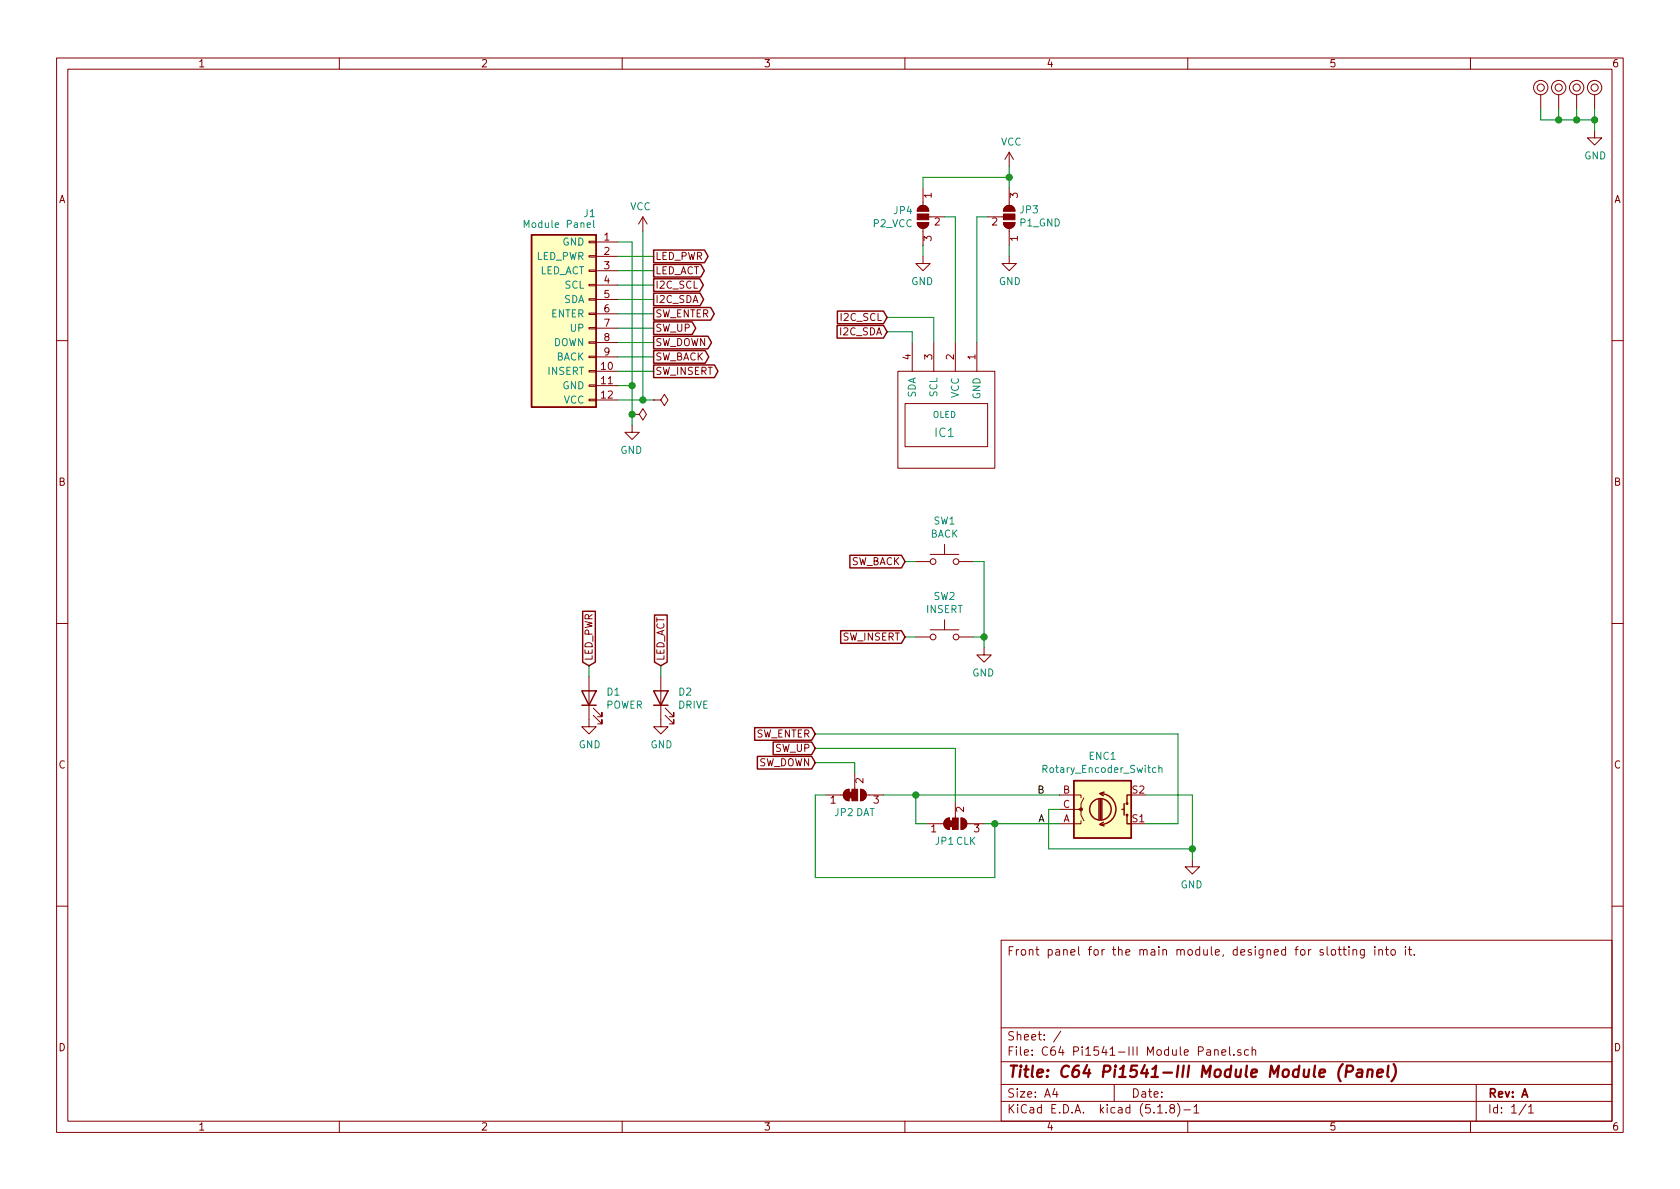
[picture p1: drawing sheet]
EESchema Schematic File Version 4
EELAYER 30 0
EELAYER END
$Descr A4 11693 8268
encoding utf-8
Sheet 1 1
Title "C64 Pi1541-III Module Module (Panel)"
Date ""
Rev "A"
Comp ""
Comment1 ""
Comment2 ""
Comment3 ""
Comment4 "Front panel for the main module, designed for slotting into it."
$EndDescr
$Comp
L mounting:Mounting_Pin M1
U 1 1
P 10725 600
F 0 "M1" H 10725 700 50  0001 C CNN
F 1 "Mounting_Pin" H 10725 525 50  0001 C CNN
F 2 "mounting:M3_pin" H 10725 600 50  0001 C CNN
F 3 "~" H 10725 600 50  0001 C CNN
	1    10725 600 
	1    0    0    -1  
$EndComp
$Comp
L mounting:Mounting_Pin M2
U 1 1
P 10850 600
F 0 "M2" H 10850 700 50  0001 C CNN
F 1 "Mounting_Pin" H 10850 525 50  0001 C CNN
F 2 "mounting:M3_pin" H 10850 600 50  0001 C CNN
F 3 "~" H 10850 600 50  0001 C CNN
	1    10850 600 
	1    0    0    -1  
$EndComp
$Comp
L mounting:Mounting_Pin M3
U 1 1
P 10975 600
F 0 "M3" H 10975 700 50  0001 C CNN
F 1 "Mounting_Pin" H 10975 525 50  0001 C CNN
F 2 "mounting:M3_pin" H 10975 600 50  0001 C CNN
F 3 "~" H 10975 600 50  0001 C CNN
	1    10975 600 
	1    0    0    -1  
$EndComp
$Comp
L mounting:Mounting_Pin M4
U 1 1
P 11100 600
F 0 "M4" H 11100 700 50  0001 C CNN
F 1 "Mounting_Pin" H 11100 525 50  0001 C CNN
F 2 "mounting:M3_pin" H 11100 600 50  0001 C CNN
F 3 "~" H 11100 600 50  0001 C CNN
	1    11100 600 
	1    0    0    -1  
$EndComp
$Comp
L power:GND #PWR0111
U 1 1
P 11100 900
F 0 "#PWR0111" H 11100 650 50  0001 C CNN
F 1 "GND" H 11105 727 50  0000 C CNN
F 2 "" H 11100 900 50  0001 C CNN
F 3 "" H 11100 900 50  0001 C CNN
	1    11100 900 
	1    0    0    -1  
$EndComp
Wire Wire Line
	10725 750  10725 825 
Wire Wire Line
	10725 825  10850 825 
Wire Wire Line
	11100 825  11100 750 
Wire Wire Line
	10850 750  10850 825 
Connection ~ 10850 825 
Wire Wire Line
	10850 825  10975 825 
Wire Wire Line
	10975 750  10975 825 
Connection ~ 10975 825 
Wire Wire Line
	10975 825  11100 825 
Wire Wire Line
	11100 825  11100 900 
Connection ~ 11100 825 
$Comp
L power:GND #PWR02
U 1 1
P 4100 5000
F 0 "#PWR02" H 4100 4750 50  0001 C CNN
F 1 "GND" H 4105 4827 50  0000 C CNN
F 2 "" H 4100 5000 50  0001 C CNN
F 3 "" H 4100 5000 50  0001 C CNN
	1    4100 5000
	1    0    0    -1  
$EndComp
$Comp
L Device:LED D1
U 1 1
P 4100 4850
F 0 "D1" V 4139 4732 50  0000 R CNN
F 1 "POWER" V 4048 4732 50  0000 R CNN
F 2 "LED_THT:LED_Rectangular_W3.0mm_H2.0mm" H 4100 4850 50  0001 C CNN
F 3 "~" H 4100 4850 50  0001 C CNN
	1    4100 4850
	0    -1   -1   0   
$EndComp
$Comp
L power:VCC #PWR0106
U 1 1
P 7025 1150
F 0 "#PWR0106" H 7025 1000 50  0001 C CNN
F 1 "VCC" H 7040 1323 50  0000 C CNN
F 2 "" H 7025 1150 50  0001 C CNN
F 3 "" H 7025 1150 50  0001 C CNN
	1    7025 1150
	1    0    0    -1  
$EndComp
$Comp
L power:GND #PWR0105
U 1 1
P 6850 4500
F 0 "#PWR0105" H 6850 4250 50  0001 C CNN
F 1 "GND" H 6855 4327 50  0000 C CNN
F 2 "" H 6850 4500 50  0001 C CNN
F 3 "" H 6850 4500 50  0001 C CNN
	1    6850 4500
	-1   0    0    -1  
$EndComp
Connection ~ 6850 4425
Wire Wire Line
	6850 4425 6850 4500
Wire Wire Line
	6850 4425 6775 4425
Wire Wire Line
	6850 3900 6850 4425
Wire Wire Line
	6775 3900 6850 3900
$Comp
L Switch:SW_Push SW2
U 1 1
P 6575 4425
F 0 "SW2" H 6575 4710 50  0000 C CNN
F 1 "INSERT" H 6575 4619 50  0000 C CNN
F 2 "switch_cutout:SW_PUSH_6mm" H 6575 4625 50  0001 C CNN
F 3 "~" H 6575 4625 50  0001 C CNN
	1    6575 4425
	1    0    0    -1  
$EndComp
$Comp
L Switch:SW_Push SW1
U 1 1
P 6575 3900
F 0 "SW1" H 6575 4185 50  0000 C CNN
F 1 "BACK" H 6575 4094 50  0000 C CNN
F 2 "switch_cutout:SW_PUSH_6mm" H 6575 4100 50  0001 C CNN
F 3 "~" H 6575 4100 50  0001 C CNN
	1    6575 3900
	1    0    0    -1  
$EndComp
Wire Wire Line
	6350 2300 6350 2375
Wire Wire Line
	6500 2200 6500 2375
Wire Wire Line
	6650 2375 6650 1500
Wire Wire Line
	6800 1500 6800 2375
Connection ~ 7025 1225
Wire Wire Line
	7025 1150 7025 1225
Wire Wire Line
	7025 1225 6425 1225
Wire Wire Line
	6875 1500 6800 1500
Wire Wire Line
	6650 1500 6575 1500
$Comp
L power:GND #PWR0113
U 1 1
P 7025 1775
F 0 "#PWR0113" H 7025 1525 50  0001 C CNN
F 1 "GND" H 7030 1602 50  0000 C CNN
F 2 "" H 7025 1775 50  0001 C CNN
F 3 "" H 7025 1775 50  0001 C CNN
	1    7025 1775
	1    0    0    -1  
$EndComp
Wire Wire Line
	7025 1700 7025 1775
Wire Wire Line
	7025 1300 7025 1225
$Comp
L I2C_OLED:PowerSelect JP3
U 1 1
P 7025 1500
F 0 "JP3" V 7071 1568 50  0000 L CNN
F 1 "P1_GND" V 6980 1568 50  0000 L CNN
F 2 "Jumper:SolderJumper-3_P1.3mm_Open_Pad1.0x1.5mm" H 7025 1500 50  0001 C CNN
F 3 "~" H 7025 1500 50  0001 C CNN
	1    7025 1500
	0    1    -1   0   
$EndComp
$Comp
L power:GND #PWR0104
U 1 1
P 6425 1775
F 0 "#PWR0104" H 6425 1525 50  0001 C CNN
F 1 "GND" H 6430 1602 50  0000 C CNN
F 2 "" H 6425 1775 50  0001 C CNN
F 3 "" H 6425 1775 50  0001 C CNN
	1    6425 1775
	-1   0    0    -1  
$EndComp
Wire Wire Line
	6425 1700 6425 1775
Wire Wire Line
	6425 1300 6425 1225
$Comp
L I2C_OLED:PowerSelect JP4
U 1 1
P 6425 1500
F 0 "JP4" V 6379 1568 50  0000 L CNN
F 1 "P2_VCC" V 6470 1568 50  0000 L CNN
F 2 "Jumper:SolderJumper-3_P1.3mm_Open_Pad1.0x1.5mm" H 6425 1500 50  0001 C CNN
F 3 "~" H 6425 1500 50  0001 C CNN
	1    6425 1500
	0    -1   1    0   
$EndComp
Wire Wire Line
	4300 2775 4475 2775
Connection ~ 4400 2875
Wire Wire Line
	4400 2875 4400 2950
Connection ~ 4400 2675
$Comp
L I2C_OLED:0.96_I2C_OLED IC1
U 1 1
P 6575 2825
F 0 "IC1" H 6575 2650 60  0000 C CNN
F 1 "OLED" H 6575 2775 43  0000 C CNN
F 2 "i2c_oled:1.3_I2C_OLED_No_mounting" H 6575 3450 60  0001 C CNN
F 3 "" H 6575 3450 60  0001 C CNN
	1    6575 2825
	-1   0    0    -1  
$EndComp
Wire Wire Line
	8200 5100 5675 5100
Wire Wire Line
	8200 5725 7975 5725
Wire Wire Line
	8200 5725 8200 5100
Wire Wire Line
	6650 5200 5675 5200
Wire Wire Line
	6650 5200 6650 5575
Wire Wire Line
	5675 5300 5950 5300
$Comp
L power:GND #PWR0103
U 1 1
P 8300 5975
F 0 "#PWR0103" H 8300 5725 50  0001 C CNN
F 1 "GND" H 8305 5802 50  0000 C CNN
F 2 "" H 8300 5975 50  0001 C CNN
F 3 "" H 8300 5975 50  0001 C CNN
	1    8300 5975
	-1   0    0    -1  
$EndComp
Connection ~ 8300 5900
Wire Wire Line
	8300 5900 8300 5975
Wire Wire Line
	5950 5375 5950 5300
Text Label 7275 5525 2    50   ~ 0
B
Text Label 7275 5725 2    50   ~ 0
A
Wire Wire Line
	5675 5525 5750 5525
Wire Wire Line
	6925 5725 6850 5725
Connection ~ 6925 5725
Wire Wire Line
	5675 6100 5675 5525
Wire Wire Line
	6925 6100 5675 6100
Wire Wire Line
	6925 5725 6925 6100
Wire Wire Line
	7375 5725 6925 5725
Wire Wire Line
	6375 5525 6150 5525
Connection ~ 6375 5525
Wire Wire Line
	6375 5725 6375 5525
Wire Wire Line
	6450 5725 6375 5725
Wire Wire Line
	7375 5525 6375 5525
$Comp
L Jumper:SolderJumper_3_Bridged12 JP2
U 1 1
P 5950 5525
F 0 "JP2" H 5875 5650 50  0000 C CNN
F 1 "DAT" H 6025 5650 50  0000 C CNN
F 2 "Jumper:SolderJumper-3_P1.3mm_Open_Pad1.0x1.5mm" H 5950 5525 50  0001 C CNN
F 3 "~" H 5950 5525 50  0001 C CNN
	1    5950 5525
	1    0    0    1   
$EndComp
Wire Wire Line
	8300 5900 7300 5900
Wire Wire Line
	8300 5525 7975 5525
Wire Wire Line
	8300 5900 8300 5525
$Comp
L Jumper:SolderJumper_3_Bridged12 JP1
U 1 1
P 6650 5725
F 0 "JP1" H 6575 5850 50  0000 C CNN
F 1 "CLK" H 6725 5850 50  0000 C CNN
F 2 "Jumper:SolderJumper-3_P1.3mm_Open_Pad1.0x1.5mm" H 6650 5725 50  0001 C CNN
F 3 "~" H 6650 5725 50  0001 C CNN
	1    6650 5725
	1    0    0    1   
$EndComp
Wire Wire Line
	7300 5625 7375 5625
Wire Wire Line
	7300 5900 7300 5625
$Comp
L Device:Rotary_Encoder_Switch ENC1
U 1 1
P 7675 5625
F 0 "ENC1" H 7675 5258 50  0000 C CNN
F 1 "Rotary_Encoder_Switch" H 7675 5349 50  0000 C CNN
F 2 "Rotary_Encoder:RotaryEncoder_Alps_EC11E-Switch_Vertical_H20mm" H 7525 5785 50  0001 C CNN
F 3 "~" H 7675 5885 50  0001 C CNN
	1    7675 5625
	1    0    0    1   
$EndComp
Wire Wire Line
	4400 2675 4400 2875
$Comp
L power:PWR_FLAG #FLG0102
U 1 1
P 4400 2875
F 0 "#FLG0102" H 4400 2950 50  0001 C CNN
F 1 "PWR_FLAG" V 4400 3002 50  0001 L CNN
F 2 "" H 4400 2875 50  0001 C CNN
F 3 "~" H 4400 2875 50  0001 C CNN
	1    4400 2875
	0    1    -1   0   
$EndComp
Wire Wire Line
	4400 2675 4300 2675
$Comp
L power:PWR_FLAG #FLG0101
U 1 1
P 4550 2775
F 0 "#FLG0101" H 4550 2850 50  0001 C CNN
F 1 "PWR_FLAG" H 4550 2948 50  0001 C CNN
F 2 "" H 4550 2775 50  0001 C CNN
F 3 "~" H 4550 2775 50  0001 C CNN
	1    4550 2775
	0    1    -1   0   
$EndComp
$Comp
L power:VCC #PWR0102
U 1 1
P 4475 1600
F 0 "#PWR0102" H 4475 1450 50  0001 C CNN
F 1 "VCC" H 4490 1773 50  0000 C CNN
F 2 "" H 4475 1600 50  0001 C CNN
F 3 "" H 4475 1600 50  0001 C CNN
	1    4475 1600
	-1   0    0    -1  
$EndComp
$Comp
L power:GND #PWR0101
U 1 1
P 4400 2950
F 0 "#PWR0101" H 4400 2700 50  0001 C CNN
F 1 "GND" H 4405 2777 50  0000 C CNN
F 2 "" H 4400 2950 50  0001 C CNN
F 3 "" H 4400 2950 50  0001 C CNN
	1    4400 2950
	-1   0    0    -1  
$EndComp
$Comp
L pi1541:Module_Panel J1
U 1 1
P 4100 2675
F 0 "J1" H 4050 3875 50  0000 L CNN
F 1 "Module Panel" H 4050 3800 50  0000 L CNN
F 2 "Connector_PinHeader_2.54mm:PinHeader_1x12_P2.54mm_Horizontal" H 4100 2675 50  0001 C CNN
F 3 "~" H 4100 2675 50  0001 C CNN
	1    4100 2675
	-1   0    0    -1  
$EndComp
Wire Wire Line
	4550 2775 4475 2775
Wire Wire Line
	4400 1675 4300 1675
Wire Wire Line
	4400 1675 4400 2675
Text GLabel 4550 1975 2    50   Output ~ 0
I2C_SCL
Text GLabel 4550 2075 2    50   Output ~ 0
I2C_SDA
Wire Wire Line
	4300 1975 4550 1975
Wire Wire Line
	4300 2075 4550 2075
Wire Wire Line
	4300 1775 4550 1775
Wire Wire Line
	4550 1875 4300 1875
Text GLabel 4550 1775 2    50   Output ~ 0
LED_PWR
Text GLabel 4550 1875 2    50   Output ~ 0
LED_ACT
Text GLabel 4550 2375 2    50   Output ~ 0
SW_DOWN
Text GLabel 4550 2475 2    50   Output ~ 0
SW_BACK
Text GLabel 4550 2575 2    50   Output ~ 0
SW_INSERT
Wire Wire Line
	4300 2575 4550 2575
Wire Wire Line
	4550 2475 4300 2475
Wire Wire Line
	4300 2375 4550 2375
Wire Wire Line
	4550 2275 4300 2275
Wire Wire Line
	4300 2175 4550 2175
Text GLabel 6175 2200 0    50   Input ~ 0
I2C_SCL
Text GLabel 6175 2300 0    50   Input ~ 0
I2C_SDA
Wire Wire Line
	6175 2200 6500 2200
Wire Wire Line
	6175 2300 6350 2300
Connection ~ 4475 2775
Wire Wire Line
	4475 1600 4475 2775
Text GLabel 4550 2275 2    50   Output ~ 0
SW_UP
Text GLabel 4550 2175 2    50   Output ~ 0
SW_ENTER
Text GLabel 6300 3900 0    50   Input ~ 0
SW_BACK
Wire Wire Line
	6300 3900 6375 3900
Text GLabel 6300 4425 0    50   Input ~ 0
SW_INSERT
Wire Wire Line
	6300 4425 6375 4425
Text GLabel 4100 4625 1    50   Input ~ 0
LED_PWR
Text GLabel 4600 4625 1    50   Input ~ 0
LED_ACT
Wire Wire Line
	4100 4625 4100 4700
$Comp
L power:GND #PWR01
U 1 1
P 4600 5000
F 0 "#PWR01" H 4600 4750 50  0001 C CNN
F 1 "GND" H 4605 4827 50  0000 C CNN
F 2 "" H 4600 5000 50  0001 C CNN
F 3 "" H 4600 5000 50  0001 C CNN
	1    4600 5000
	1    0    0    -1  
$EndComp
$Comp
L Device:LED D2
U 1 1
P 4600 4850
F 0 "D2" V 4639 4732 50  0000 R CNN
F 1 "DRIVE" V 4548 4732 50  0000 R CNN
F 2 "LED_THT:LED_Rectangular_W3.0mm_H2.0mm" H 4600 4850 50  0001 C CNN
F 3 "~" H 4600 4850 50  0001 C CNN
	1    4600 4850
	0    -1   -1   0   
$EndComp
Wire Wire Line
	4600 4625 4600 4700
Text GLabel 5675 5100 0    50   Input ~ 0
SW_ENTER
Text GLabel 5675 5200 0    50   Input ~ 0
SW_UP
Text GLabel 5675 5300 0    50   Input ~ 0
SW_DOWN
$EndSCHEMATC
